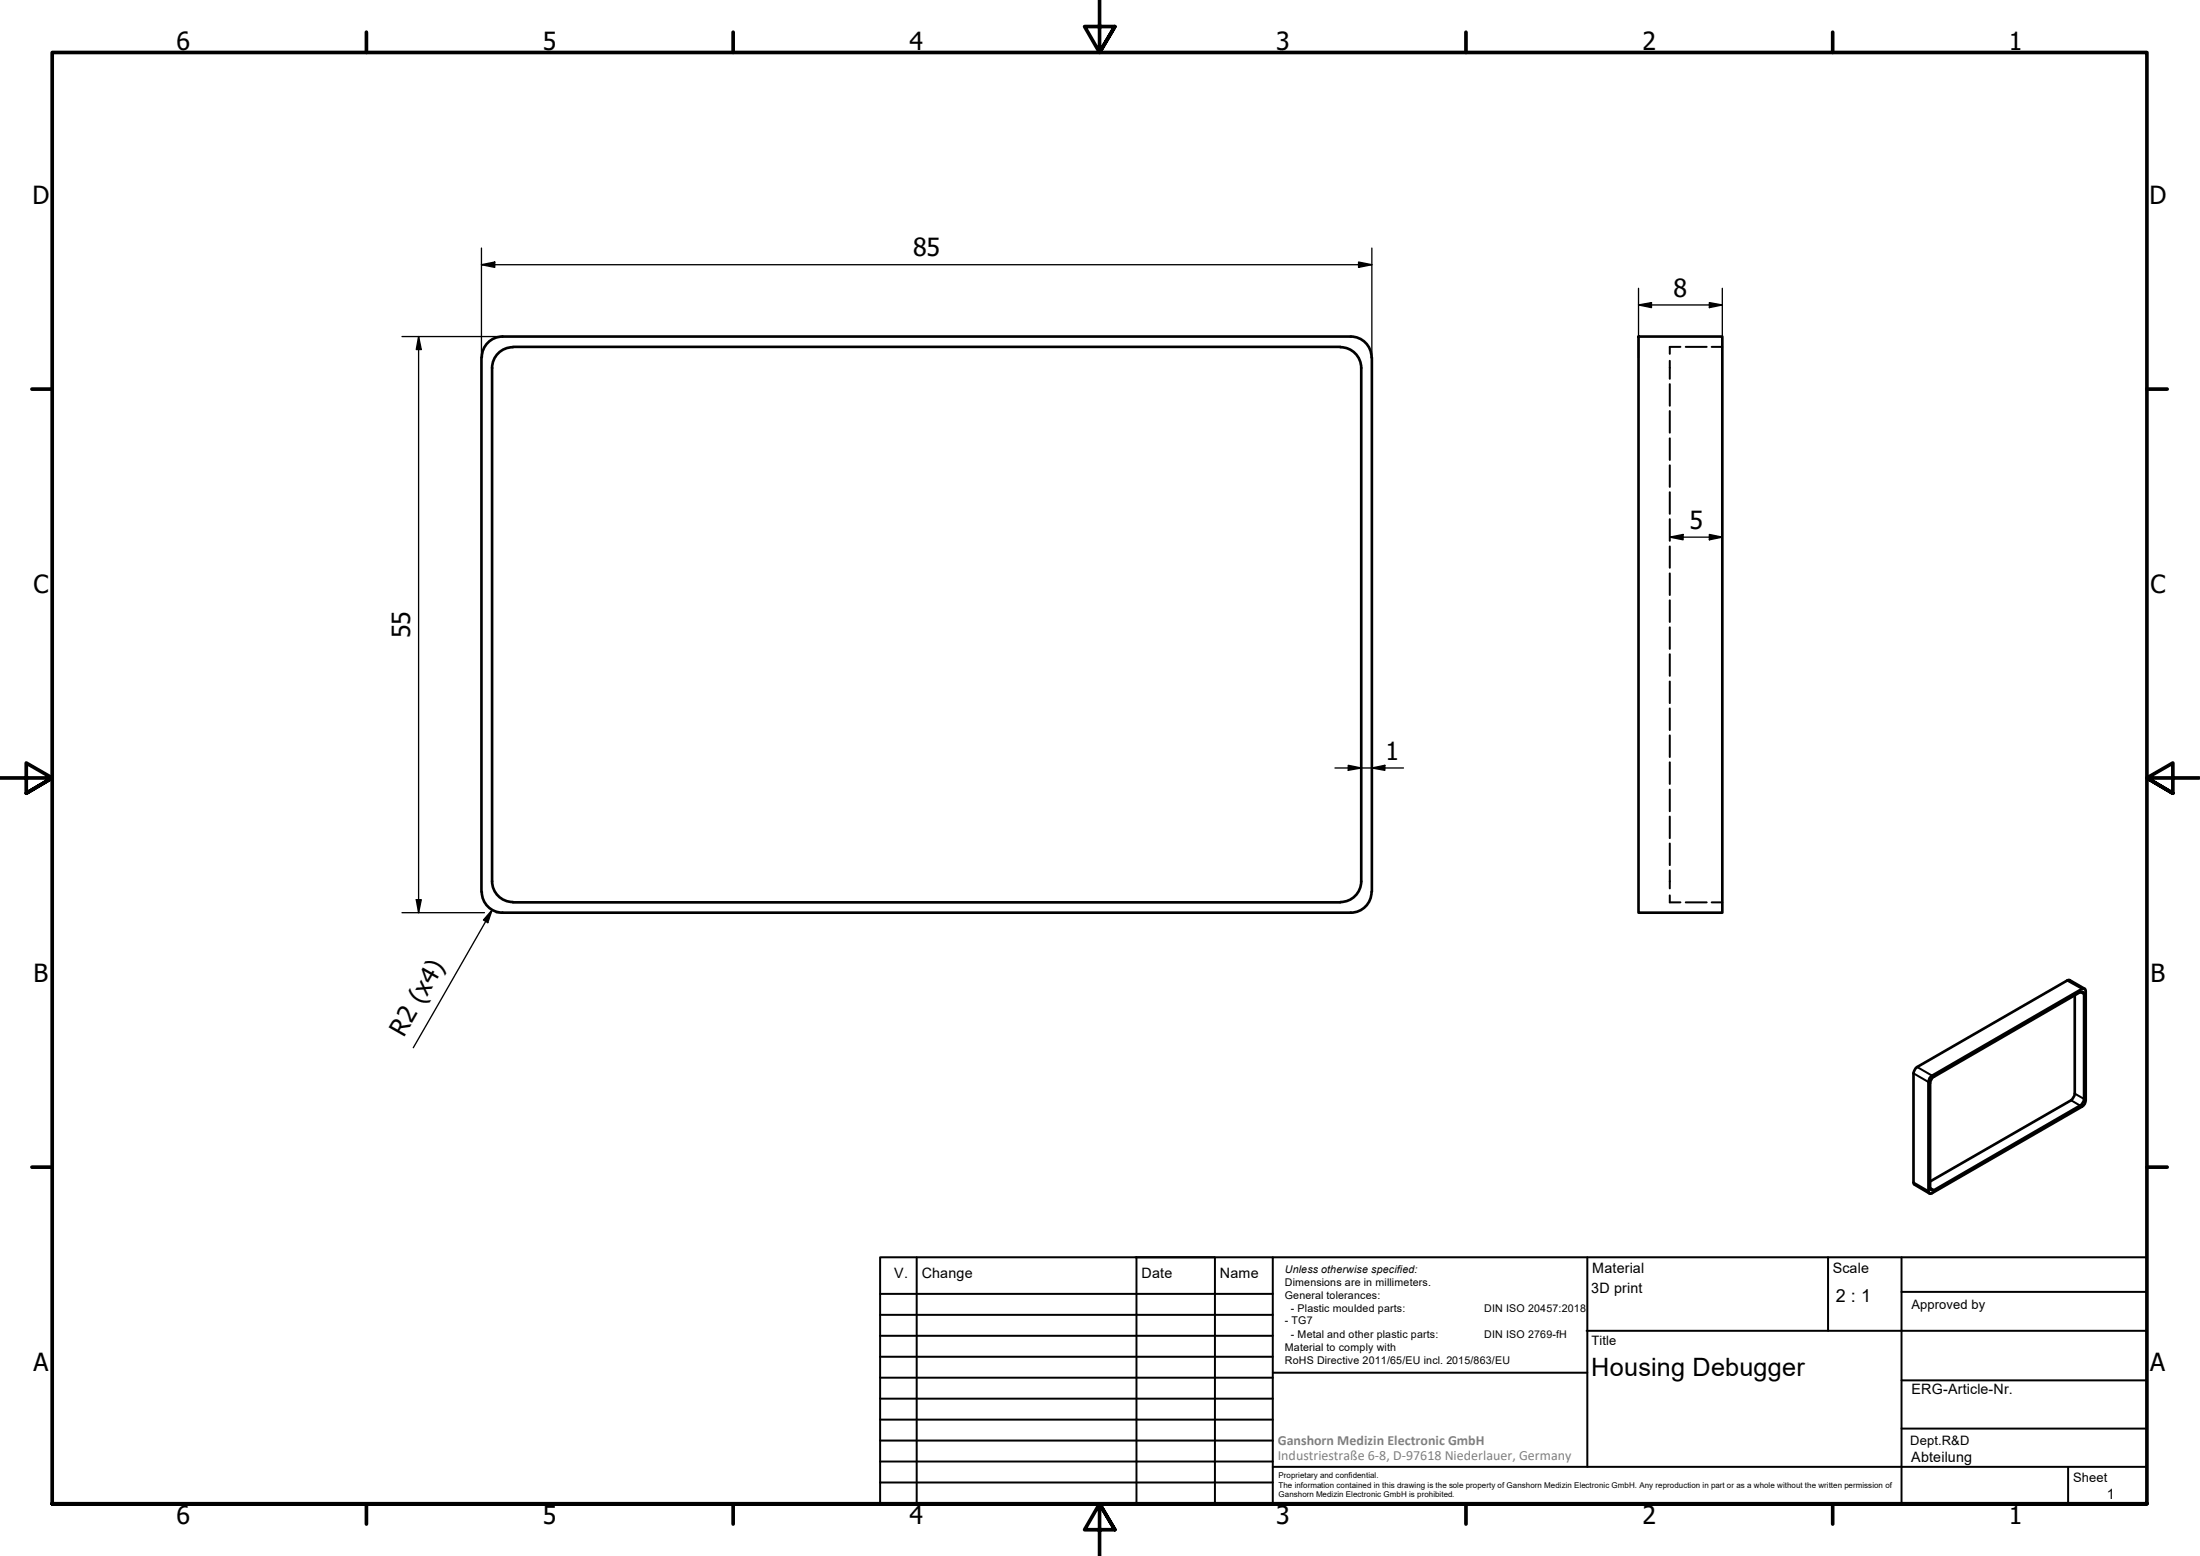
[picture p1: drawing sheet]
<svg xmlns="http://www.w3.org/2000/svg" width="420mm" height="297mm" viewBox="0 0 420 297" stroke-linecap="round" stroke-linejoin="round" font-family="sans-serif">
<!-- layer: Visible (ISO) -->
<g fill="none" stroke="#000" stroke-width=".51">
<path d="M91.9 68.2v102M97.9 66.3a4 4 0 0 0-3.9 3.9v98.1M98 66.2h158M256 66.3a4 4 0 0 1 4 3.9v98.1M258 64.2a4 4 0 0 1 3.9 4M258 64.2h-162a4 4 0 0 0-4 4M262 68.2v102M312.9 64.2h16v110h-16zM92 170.3a4 4 0 0 0 4 3.9h162M94 168.2a4 4 0 0 0 3.9 4M98 172.3h158M260 168.2a4 4 0 0 1-4 4"/>
<path d="M261.9 170.3a4 4 0 0 1-3.9 3.9M396.2 190v18.8l-.4 1-27.2 15.7M398.1 188.8l-2.8-1.7-.5 .1-28.9 16.7-.5 1v20.8l.1 .3 3 1.8M368.7 205.5l29.2-16.8 .4 .2v.3v20.8a1.41 1.41 0 0 1-.7 1.3l-28.9 16.6-.2-.1-.2-.4v-20.8l.2-.7zM369.1 205.7l28.2-16.3 .5-.1 .2 .2v20.3l-.4 1-28.2 16.4-.3 .1-.4-.2-.1-.4v-20z"/>
</g>
<!-- layer: Hidden (ISO) -->
<g fill="none" stroke="#000" stroke-width=".38">
<path d="M318.9 68.9v3.4M318.9 73.3v4.2M318.9 78.5v4.1M320.9 66.2h-2v1.3M321.9 66.2h4M326.9 66.2h2M318.9 83.7v4.1M318.9 88.8v4.1M318.9 94v4.1M318.9 99.1v4.1M318.9 104.3v4.1M318.9 109.5v4.1"/>
<path d="M318.9 114.6v4.1M318.9 119.7v4.2M318.9 124.9v4.1M318.9 130.1v4.1M318.9 135.2v4.2M318.9 140.4v4.1M318.9 145.5v4.2M318.9 150.7v4.2M318.9 155.9v4.1M318.9 161v4.1M318.9 166.2v3.4M318.9 170.9v1.4h2"/>
<path d="M321.9 172.3h4M326.9 172.3h2"/>
</g>
<!-- layer: Visible Narrow (ISO) -->
<path d="M394.8 187.2l2.8 1.6M397.3 189.4l.7 .4M365.4 204.9l2.9 1.7M366.1 203.7l2.9 1.6M395.5 210l1.8 1.1M396.2 208.8l1.8 1M365.4 225.7l2.9 1.7M368.6 226.7l.8 .5" fill="none" stroke="#000" stroke-width=".38"/>
<!-- layer: Border (ISO) -->
<g fill="none" stroke="#000" stroke-width=".7">
<path d="M70 6.1v3.9M140 6.1v3.9M210 0v10l-2.9-4.9h5.8l-2.9 4.9 2.9-4.9M280 6.1v3.9M350 6.1v3.9M6.1 74.3h3.9M410 74.3h3.9M0 148.5h10l-5-2.8v5.7l5-2.9-5 2.9M420 148.5h-10l5-2.8v5.7l-5-2.9 5 2.9M6.1 222.8h3.9M410 222.8h3.9M10 287.1v-277.1h400v277.1h-400h400"/>
<path d="M70 287.1v3.8M140 287.1v3.8M212.9 292l-2.9-4.9 2.9 4.9h-5.8l2.9-4.9v9.9M280 287.1v3.8M350 287.1v3.8"/>
</g>
<!-- layer: TitleBlock -->
<g fill="none" stroke="#000" stroke-width=".38">
<path d="M168.1 251h75M168.1 247h75M168.1 255h75M168.1 259h75M175.1 240v47M216.9 240h15M217 240v47M232 240v47M243.1 240.1v46.9h-75v-47h241.9v47.1h-167M303 254h107M303.1 240v40M349.1 240v14"/>
<path d="M363.2 240v47.1M363.2 246.6h46.8M168.1 271h75M168.1 263h75M168.1 267h75M168.1 275h75M168.1 279h75M243.1 262.1h60M363.2 272.7h46.8M363.2 263.5h46.8M168.1 283h75M216.9 287h15"/>
<path d="M243.1 280h166.9M395 280.1v7"/>
</g>
<!-- layer: Dimension (ISO) -->
<g fill="none" stroke="#000" stroke-width=".25">
<path d="M91.9 50.5l2.6-.5v1zM91.9 50.5h170.1M91.9 47.4v20.8M259.5 50l2.5 .5-2.5 .5zM262 47.4v20.8M312.9 58.2l2.5-.4v.9zM312.9 58.2h16M312.9 55v13.2M326.5 57.8l2.4 .4-2.4 .5zM328.9 55v13.2M76.8 64.2h19.1M79.9 64.2l.6 2.5h-1z"/>
<path d="M79.9 64.2v110M318.9 102.5l2.5-.5v1zM318.9 102.5h10M326.5 102l2.4 .5-2.4 .5zM255 146.6h13M257.5 146.1l2.5 .5-2.5 .5zM262 146.6l2.5-.5v1zM76.8 174.2h15.7M79.5 171.8h1l-.6 2.4zM94 173.7l-.8 2.4-.9-.5zM94 173.7l-15.1 26.3M94.7 174.2h1.2"/>
</g>
<path d="M91.9 50.5l2.6-.5v1zM259.5 50l2.5 .5-2.5 .5zM312.9 58.2l2.5-.4v.9zM326.5 57.8l2.4 .4-2.4 .5zM79.9 64.2l.6 2.5h-1zM318.9 102.5l2.5-.5v1zM326.5 102l2.4 .5-2.4 .5zM257.5 146.1l2.5 .5-2.5 .5zM262 146.6l2.5-.5v1zM79.5 171.8h1l-.6 2.4zM94 173.7l-.8 2.4-.9-.5z" fill="#000"/>
<g font-size="4.8">
<text x="33.7" y="9.6">6</text>
<text x="103.7" y="9.6">5</text>
<text x="173.7" y="9.6">4</text>
<text x="243.7" y="9.6">3</text>
<text x="313.7" y="9.6">2</text>
<text x="383.7" y="9.6">1</text>
<text x="6.2" y="38.9">D</text>
<text x="410.5" y="38.9">D</text>
<text x="174.4" y="48.9">85</text>
<text x="319.6" y="56.6">8</text>
<text x="322.6" y="101">5</text>
<text x="6.4" y="113.1">C</text>
<text x="410.7" y="113.1">C</text>
<text x="78.4" y="121.8" transform="rotate(-90 78.4 121.8)">55</text>
<text x="264.6" y="145.1">1</text>
<text x="6.4" y="187.4">B</text>
<text x="410.7" y="187.4">B</text>
<text x="77.2" y="198.1" transform="rotate(-60 77.2 198.1)">R2 (x4)</text>
<text x="6.4" y="261.7">A</text>
<text x="303.9" y="262.6">Housing Debugger</text>
<text x="410.7" y="261.7">A</text>
<text x="33.7" y="290.9">6</text>
<text x="103.7" y="290.9">5</text>
<text x="173.7" y="290.9">4</text>
<text x="243.7" y="290.9">3</text>
<text x="313.7" y="290.9">2</text>
<text x="383.7" y="290.9">1</text>
</g>
<text font-size="3.4" x="350.6" y="248.5">2 : 1</text>
<g font-size="2.7">
<text x="170.8" y="244">V.</text>
<text x="176" y="244">Change</text>
<text x="218" y="244">Date</text>
<text x="233" y="244">Name</text>
<text x="304.1" y="243">Material</text>
<text x="350" y="243.1">Scale</text>
<text x="303.9" y="246.8">3D print</text>
<text x="365.1" y="266.1">ERG-Article-Nr.</text>
<text x="365" y="279">Abteilung</text>
<text x="402.3" y="286.2">1</text>
</g>
<g font-size="2.7" fill="#808080">
<text x="244" y="275.8">Ganshorn Medizin Electronic GmbH</text>
<text x="244" y="278.7">Industriestraße 6-8, D-97618 Niederlauer, Germany</text>
</g>
<g font-size="2.5">
<text x="365.1" y="249.9">Approved by</text>
<text x="304" y="256.8">Title</text>
<text x="364.8" y="275.8">Dept.R&amp;D</text>
<text x="395.9" y="282.9">Sheet</text>
</g>
<g font-size="2">
<text x="245.4" y="242.9">Unless otherwise specified:</text>
<text x="245.4" y="245.4">Dimensions are in millimeters.</text>
<text x="245.4" y="247.9">General tolerances:</text>
<text x="246.5" y="250.4">- Plastic moulded parts:</text>
<text x="283.5" y="250.4">DIN ISO 20457:2018</text>
<text x="245.4" y="252.8">- TG7</text>
<text x="245.4" y="257.9">Material to comply with</text>
<text x="246.5" y="255.4">- Metal and other plastic parts:</text>
<text x="283.5" y="255.4">DIN ISO 2769-fH</text>
<text x="245.4" y="260.3">RoHS Directive 2011/65/EU incl. 2015/863/EU</text>
</g>
<g font-size="1.5">
<text x="244.2" y="282.2">Proprietary and confidential.</text>
<text x="244.2" y="284">The information contained in this drawing is the sole property of Ganshorn Medizin Electronic GmbH. Any reproduction in part or as a whole without the written permission of</text>
<text x="244.2" y="285.8">Ganshorn Medizin Electronic GmbH is prohibited.</text>
</g>
</svg>
